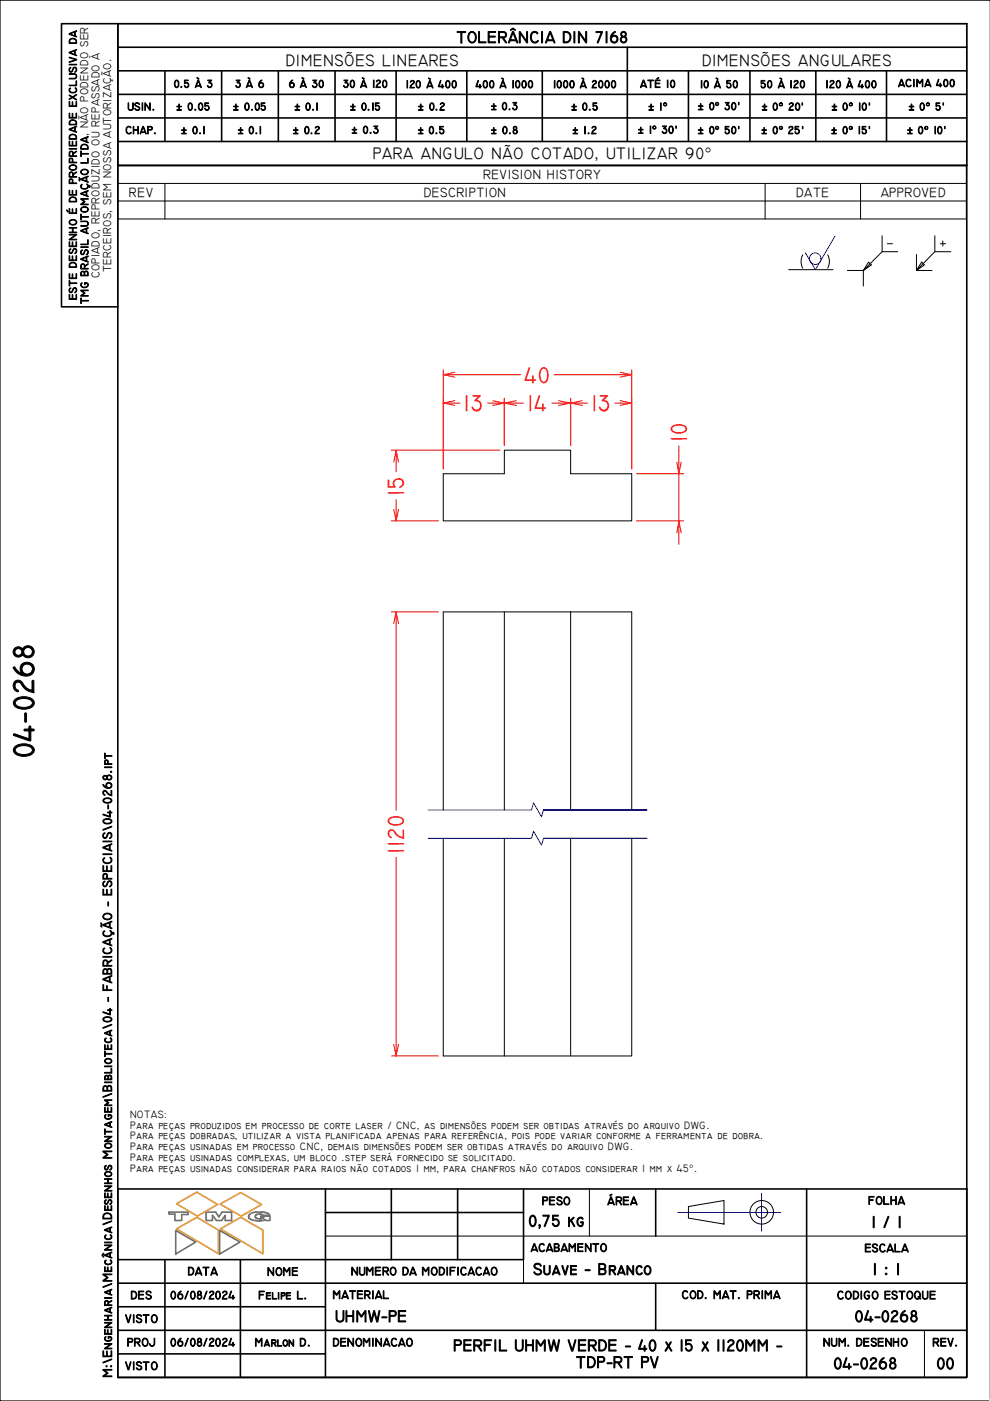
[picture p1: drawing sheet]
<svg xmlns="http://www.w3.org/2000/svg" width="210mm" height="297mm" viewBox="0 0 210 297" stroke-linecap="round" stroke-linejoin="round" font-family="sans-serif">
<path d="M94 100.4h12.9v-5h14.1v5h12.9v10h-39.9zM106.9 129.7v42M121 129.7h-27v42M121 129.7h12.9v42M121 129.7v42M94 177.7v46.2h27v-46.2M106.9 177.7v46.2M133.9 177.7v46.2h-12.9" fill="none" stroke="#000" stroke-width=".21"/>
<!-- layer: TMG - Linha de Quebra -->
<path d="M90.8 177.7h21.9l.4-1.5 1.7 3 .4-1.5h22h-22M90.8 171.7h21.9l.4-1.5 1.7 3 .4-1.5h22h-22" fill="none" stroke="#00f" stroke-width=".21"/>
<!-- layer: BORDA -->
<path d="M210 0h-210v297h210" fill="none" stroke="#000" stroke-width=".25"/>
<path d="M25 5h180v287h-180z" fill="none" stroke="#000" stroke-width=".34"/>
<!-- layer: TMG - Laranja -->
<path d="M37.4 255.2l4.3-2.4 4.4 2.6-4.3 2.4zM46.7 255.3l4.4-2.5 4.4 2.6-4.4 2.4zM37.4 260.5l4.3-2.4 4.6 2.7v5zM46.7 260.5l4.4-2.4 4.6 2.7v5z" fill="none" stroke="#f49800" stroke-width=".34"/>
<!-- layer: TMG - Marrom -->
<path d="M35.8 257h4.1v.5h-1.4v1.3h-1.4v-1.4h-1.3zM43.7 257h2l.7 1 .7-1h2v1.8h-1.3v-1.1l-.8 1.1h-1.1l-.9-1.1v1.1h-1.3zM52.9 257.5a4.1 4.1 0 0 1 4.2-.1v.3h-1.3a1.02 1.02 0 0 0-1.7 .3 1.46 1.46 0 0 0 1.9 .2h-.7v-.4h1.9v1h-.9l-.1-.2a4 4 0 0 1-3.4-.3l-.1-.4zM37.3 260.9l4.2 2.4-4.2 2.6zM46.6 260.9l4.3 2.4-4.3 2.6z" fill="none" stroke="#716f5f" stroke-width=".34"/>
<!-- layer: TMG - Simbolos -->
<path d="M205 292l5 5" fill="none" stroke="#fff" stroke-width=".21"/>
<g fill="none" stroke="#000" stroke-width=".34">
<path d="M25 10h180M25 15h180M35 15v15M47 15v15M59 15v15M71 15v15M84 15v15M99 15v15M115 15v15M133 10v20M146 15v15M159 15v15"/>
<path d="M173 15v15M188 15v15M25 20h180M25 25h180M25 30h180M205 35.1h-180v-30.1h-12v60.1h12M25 252.1h180v39.9h-180zM69 257.1h42M69 252.1v39.9M83 252.1v15M97 252.1v15M111 252.1v15h-42"/>
<path d="M139 252.1v10M171 252.1v39.9M25 272.1h180M25 277.1h44M35 267.1v24.9M51 267.1v24.9M139 272.1v10M25 282.1h180M25 287h44"/>
</g>
<g fill="none" stroke="#000" stroke-width=".21">
<path d="M25 38.9v-3.8h179.9v3.8M35 38.9v7.5M162.2 38.9v7.5M182.5 38.9v7.5M204.9 38.9h-179.9v3.7M204.9 38.9v7.5h-179.9v-3.8M205 35.1v-30.1h-180v60.1M25 42.6h179.9M179.7 57.3h3.3M187 53.4l-4 3.9 1.7-1.1-.6-.6-1.1 1.7v3.3M187 50v3.4h3.3M188.1 51.7h1.1"/>
<path d="M194.3 54v3.3M195.4 55.6l.6 .6-1.7 1.1zM198.2 50v3.4M199.4 51.7h1.1M199.9 51.1v1.1M201.6 53.4h-3.4l-3.9 3.9h3.3M125 252.1v10M146 255.8l7.5-1.3v5l-7.5-1.2zM69 262.1h136M111 267.1v5M196 282.1v9.9"/>
<circle cx="161.5" cy="257" r="2.5"/>
<circle cx="161.5" cy="257" r="1.23"/>
</g>
<!-- layer: TMG - Linha de Centro -->
<path d="M143.7 257.1h21.8M161.5 253v8.1" fill="none" stroke="#00f" stroke-width=".21"/>
<!-- layer: TMG - Bordas -->
<path d="M25 267.1h44" fill="none" stroke="#000" stroke-width=".34"/>
<path d="M167.2 57.2h9.4M170.2 54l-.4 1.4 .4 1.5M175.5 54l.4 1.4-.4 1.5" fill="none" stroke="#000" stroke-width=".21"/>
<!-- layer: TMG - Simbologia Usinagem -->
<g fill="none" stroke="#00f" stroke-width=".21">
<path d="M177 50.1l-4.1 7.1-2.1-3.6"/>
<circle cx="172.8" cy="54.8" r="1.23"/>
</g>
<!-- layer: TMG - Cota -->
<g fill="none" stroke="#f00" stroke-width=".21">
<path d="M94 78.4v21M94 79.4l2.4 .6M96.4 78.9l-2.4 .5h16.4M117.5 79.4h16.4l-2.4 .6M131.5 78.9l2.4 .5M133.9 78.4v21M83 95.4h23M84 95.4l-.5 2.6M84.5 98l-.5-2.6v4.6M94 85.5l2.4 .5M96.4 84.9l-2.4 .6h3.5M103.4 85.5h3.5l-2.4 .5"/>
<path d="M104.5 84.9l5 1.1M106.9 84.4v10M109.5 84.9l-2.6 .6h4.1M117 85.5h4l-2.6 .5M118.4 84.9l5 1.1M121 84.4v10M123.4 84.9l-2.4 .6h3.5M130.4 85.5h3.5l-2.4 .5M131.5 84.9l2.4 .6M143.9 94.5v5.9l-.4-2.4M144.4 98l-.5 2.4v10l-.4 2.6M83 110.4h10"/>
<path d="M84 105.9v4.5l-.5-2.4M84.5 108l-.5 2.4M135 110.4h9.9M135 100.4h9.9M144.4 113l-.5-2.6v5M83 129.7h10M84 129.7l-.5 2.5M84.5 132.2l-.5-2.5v42.1M84 181.8v42.1l-.5-2.5M83 223.9h10M84.5 221.4l-.5 2.5"/>
</g>
<text font-size="6.4" x="7.2" y="160.7" transform="rotate(-90 7.2 160.7)">04-0268</text>
<g font-size="4.9" fill="#f00">
<text x="111.2" y="81.1">40</text>
<text x="98.3" y="87.1">13</text>
<text x="111.8" y="87.2">14</text>
<text x="125.3" y="87.1">13</text>
<text x="145.6" y="93.8" transform="rotate(-90 145.6 93.8)">10</text>
<text x="85.6" y="105.1" transform="rotate(-90 85.6 105.1)">15</text>
<text x="85.6" y="181" transform="rotate(-90 85.6 181)">1120</text>
</g>
<g font-size="3.6">
<text x="96.8" y="9.1">TOLERÂNCIA DIN 7168</text>
<text x="60.6" y="14.1">DIMENSÕES LINEARES</text>
<text x="148.8" y="14">DIMENSÕES ANGULARES</text>
<text x="79.1" y="33.8">PARA ANGULO NÃO COTADO, UTILIZAR 90°</text>
<text x="112" y="260">0,75 kg</text>
<text x="184.7" y="260.3">1 / 1</text>
<text x="113" y="270.3">Suave - Branco</text>
<text x="185" y="270.3">1 : 1</text>
<text x="71" y="280.3">UHMW-PE</text>
<text x="181.2" y="280.3">04-0268</text>
<text x="96.1" y="286.5">PERFIL UHMW VERDE - 40 x 15 x 1120MM -</text>
<text x="122.1" y="290">TDP-RT PV</text>
<text x="176.7" y="290.3">04-0268</text>
<text x="198.5" y="290.3">00</text>
</g>
<g font-size="2.9">
<text x="27.3" y="41.7">REV</text>
<text x="89.8" y="41.7">DESCRIPTION</text>
<text x="102.4" y="38">REVISION HISTORY</text>
<text x="168.8" y="41.7">DATE</text>
<text x="186.8" y="41.7">APPROVED</text>
</g>
<text font-size="2.8" x="23.7" y="292" transform="rotate(-90 23.7 292)">M:\Engenharia\Mecânica\Desenhos Montagem\Biblioteca\04 - FABRICAÇÃO - ESPECIAIS\04-0268.ipt</text>
<g font-size="2.5">
<text x="21.1" y="59" transform="rotate(-90 21.1 59)">COPIADO, REPRODUZIDO OU REPASSADO À</text>
<text x="23.5" y="57.8" transform="rotate(-90 23.5 57.8)">TERCEIROS, SEM NOSSA AUTORIZAÇÃO.</text>
<text x="114.9" y="255.5">PESO</text>
<text x="128.8" y="255.5">ÁREA</text>
<text x="184.1" y="255.4">FOLHA</text>
<text x="112.5" y="265.4">ACABAMENTO</text>
<text x="183.3" y="265.5">ESCALA</text>
<text x="27.7" y="275.4">DES</text>
<text x="36.1" y="275.4">06/08/2024</text>
<text x="39.8" y="270.4">DATA</text>
<text x="54.8" y="275.4">Felipe L.</text>
<text x="56.6" y="270.5">NOME</text>
<text x="70.5" y="275.4">MATERIAL</text>
<text x="74.4" y="270.4">NUMERO DA MODIFICACAO</text>
<text x="144.5" y="275.4">COD. MAT. PRIMA</text>
<text x="177.5" y="275.4">CODIGO ESTOQUE</text>
<text x="26.5" y="280.4">VISTO</text>
<text x="26.9" y="285.4">PROJ</text>
<text x="36.1" y="285.4">06/08/2024</text>
<text x="54" y="285.4">Marlon D.</text>
<text x="70.5" y="285.4">DENOMINACAO</text>
<text x="174.5" y="285.4">NUM. DESENHO</text>
<text x="197.7" y="285.4">REV.</text>
<text x="26.5" y="290.4">VISTO</text>
</g>
<g font-size="2.4">
<text x="27" y="23.4">USIN.</text>
<text x="36.8" y="18.6">0.5 À 3</text>
<text x="37.3" y="23.4">± 0.05</text>
<text x="49.4" y="23.4">± 0.05</text>
<text x="49.9" y="18.6">3 À 6</text>
<text x="61.2" y="18.6">6 À 30</text>
<text x="62.4" y="23.4">± 0.1</text>
<text x="72.7" y="18.6">30 À 120</text>
<text x="74.2" y="23.4">± 0.15</text>
<text x="86" y="18.7">120 À 400</text>
<text x="88.6" y="23.4">± 0.2</text>
<text x="100.8" y="18.7">400 À 1000</text>
<text x="104.1" y="23.3">± 0.3</text>
<text x="117.3" y="18.7">1000 À 2000</text>
<text x="121.1" y="23.4">± 0.5</text>
<text x="135.7" y="18.6">ATÉ 10</text>
<text x="137.4" y="23.4">± 1°</text>
<text x="147.9" y="23.3">± 0° 30'</text>
<text x="148.4" y="18.7">10 À 50</text>
<text x="161.2" y="18.7">50 À 120</text>
<text x="161.5" y="23.4">± 0° 20'</text>
<text x="175" y="18.7">120 À 400</text>
<text x="176.3" y="23.4">± 0° 10'</text>
<text x="190.4" y="18.4">ACIMA 400</text>
<text x="192.6" y="23.4">± 0° 5'</text>
<text x="26.6" y="28.4">CHAP.</text>
<text x="38.4" y="28.4">± 0.1</text>
<text x="50.4" y="28.4">± 0.1</text>
<text x="62.1" y="28.4">± 0.2</text>
<text x="74.5" y="28.3">± 0.3</text>
<text x="88.6" y="28.4">± 0.5</text>
<text x="104.1" y="28.4">± 0.8</text>
<text x="121.3" y="28.4">± 1.2</text>
<text x="135.2" y="28.3">± 1° 30'</text>
<text x="147.9" y="28.4">± 0° 50'</text>
<text x="161.4" y="28.4">± 0° 25'</text>
<text x="176.2" y="28.4">± 0° 15'</text>
<text x="192.3" y="28.4">± 0° 10'</text>
<text x="16.3" y="63.6" transform="rotate(-90 16.3 63.6)">ESTE DESENHO É DE PROPRIEDADE EXCLUSIVA DA</text>
<text x="18.7" y="64.5" transform="rotate(-90 18.7 64.5)">TMG BRASIL AUTOMAÇÃO LTDA, NÃO PODENDO SER</text>
</g>
<g font-size="2.3">
<text x="27.6" y="237">NOTAS:</text>
<text x="27.6" y="239.3">Para peças produzidos em processo de corte laser / CNC, as dimensões podem ser obtidas através do arquivo DWG.</text>
<text x="27.6" y="241.6">Para peças dobradas, utilizar a vista planificada apenas para referência, pois pode variar conforme a ferramenta de dobra.</text>
<text x="27.6" y="243.9">Para peças usinadas em processo CNC, demais dimensões podem ser obtidas através do arquivo DWG.</text>
<text x="27.6" y="246.2">Para peças usinadas complexas, um bloco .step será fornecido se solicitado.</text>
<text x="27.6" y="248.4">Para peças usinadas considerar para raios não cotados 1 mm, para chanfros não cotados considerar 1 mm x 45°.</text>
</g>
</svg>
